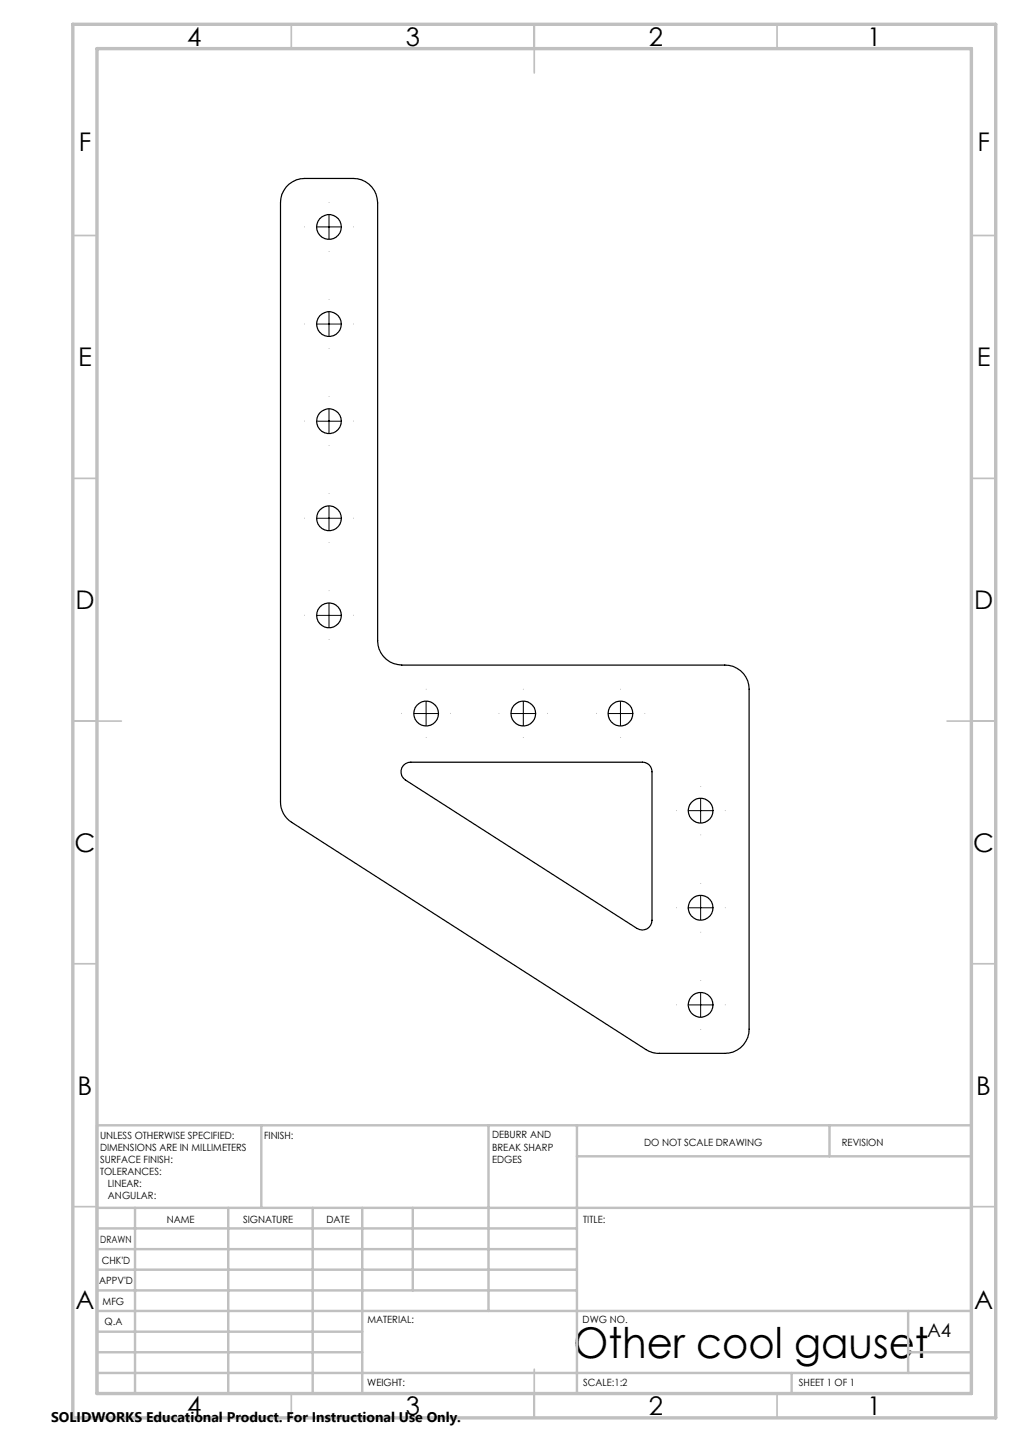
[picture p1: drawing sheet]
<svg xmlns="http://www.w3.org/2000/svg" width="210mm" height="297mm" viewBox="0 0 210 297" stroke-linecap="round" stroke-linejoin="round" font-family="sans-serif">
<g fill="none" stroke="#000" stroke-width=".25">
<path d="M58.9 38.5a5.2 5.2 0 0 1 3.8-1.7h10a5 5 0 0 1 5.1 5v90.2a5 5 0 0 0 4.9 5h66.5a5 5 0 0 1 5 5v70a5 5 0 0 1-5 5h-13.5a4.7 4.7 0 0 1-2.7-.8l-73-46.8a4.9 4.9 0 0 1-2.3-4.2v-123.4a4.8 4.8 0 0 1 1.2-3.3zM83 157.7l1-.6 .6-.1h47.7a1.93 1.93 0 0 1 1.9 2v30.5a1.99 1.99 0 0 1-3 1.7l-47.7-30.5a2.03 2.03 0 0 1-.5-3z"/>
<circle cx="67.7" cy="46.8" r="2.54"/>
<circle cx="67.7" cy="66.8" r="2.54"/>
<circle cx="67.7" cy="86.8" r="2.54"/>
<circle cx="67.7" cy="106.7" r="2.55"/>
<circle cx="67.7" cy="126.7" r="2.54"/>
<circle cx="87.7" cy="147" r="2.56"/>
<circle cx="107.7" cy="147" r="2.56"/>
<circle cx="127.7" cy="147" r="2.56"/>
<circle cx="144.2" cy="166.9" r="2.55"/>
<circle cx="144.2" cy="186.9" r="2.55"/>
<circle cx="144.2" cy="207" r="2.55"/>
</g>
<g fill="none" stroke="#000" stroke-width=".21" stroke-dasharray="15.2 1.3 1.3 1.3" stroke-linecap="butt">
<path d="M62.8 46.7h-.1M67.8 51.7v.1M62.8 66.7h-.1M67.8 71.7v.1M62.8 86.7h-.1M67.8 91.7v.1M62.8 106.7h-.1M67.8 111.7v.1M62.8 126.7h-.1M67.8 131.7v.1M82.8 146.9h-.1M87.8 151.9v.1"/>
<path d="M102.8 146.9h-.1M107.8 151.9v.1M122.8 146.9h-.1M127.8 151.9v.1M139.3 166.9h-.1M144.3 171.9v.1M139.3 186.9h-.1M144.3 191.9v.1M139.3 206.9h-.1M144.3 211.9v.1"/>
</g>
<g fill="none" stroke="#000" stroke-width=".21">
<path d="M65.2 46.7h5M67.7 44.2v5M65.2 66.7h5M67.7 64.2v5M65.2 86.7h5M67.7 84.2v5M65.2 106.7h5M67.7 104.2v5.1M65.2 126.7h5M67.7 124.2v5.1M85.2 147h5M87.7 144.5v5"/>
<path d="M105.2 147h5M107.7 144.5v5M125.2 147h5M127.7 144.5v5M141.7 167h5.1M144.3 164.5v5M141.7 187h5.1M144.3 184.5v5M141.7 207h5.1M144.3 204.5v5"/>
</g>
<g fill="none" stroke="#c0c0c0" stroke-width=".35">
<path d="M60 5v5M110 5v10M160 5v5M15 48.5h5M200 48.5h5M15 98.5h5M200 98.5h5M15 148.5h10M195 148.5h10M15 198.5h5M200 198.5h5M15 248.5h5"/>
<path d="M200 248.5h5M60 287v5M110 282v10M160 287v5"/>
</g>
<g fill="none" stroke="#c0c0c0" stroke-width=".5">
<path d="M53.8 231.8v17M100.6 231.8v38.2M118.8 231.8v55.2M118.8 238.2h81.2M170.8 231.8v6.4M200 231.8h-180v55.2M20 248.8h180M20 257.3h98.8M20 253h98.8M27.8 248.8v38.2M47 248.8v38.2M64.4 248.8v38.2"/>
<path d="M74.6 248.8v38.2M85 248.8v17M20 265.8h98.8M20 261.5h98.8M20 278.5h54.6M20 274.3h54.6M20 270h180M187 278.5h13M187 270v12.8M20 282.8h180M163 282.8v4.2"/>
</g>
<path d="M15 5h190v287h-190zM20 10h180v277h-180z" fill="none" stroke="#c0c0c0" stroke-width=".7"/>
<text font-size="8.7" x="118.1" y="279.6">Other cool gauset</text>
<g font-size="5.3">
<text x="38.5" y="9.5">4</text>
<text x="83.5" y="9.5">3</text>
<text x="133.6" y="9.5">2</text>
<text x="178.6" y="9.5">1</text>
<text x="16.2" y="31.2">F</text>
<text x="201.2" y="31.2">F</text>
<text x="16.1" y="75.4">E</text>
<text x="201.1" y="75.4">E</text>
<text x="15.5" y="125.4">D</text>
<text x="200.5" y="125.4">D</text>
<text x="15.4" y="175.5">C</text>
<text x="200.4" y="175.5">C</text>
<text x="16" y="225.5">B</text>
<text x="201" y="225.5">B</text>
<text x="15.5" y="269.7">A</text>
<text x="200.5" y="269.7">A</text>
<text x="38.5" y="291.4">4</text>
<text x="83.5" y="291.4">3</text>
<text x="133.6" y="291.4">2</text>
<text x="178.6" y="291.4">1</text>
</g>
<text font-size="3.9" x="190.9" y="275.5">A4</text>
<text font-size="2.9" x="10.5" y="292.9">SOLIDWORKS Educational Product. For Instructional Use Only.</text>
<g font-size="2.1">
<text x="20.6" y="234.6">UNLESS OTHERWISE SPECIFIED:</text>
<text x="20.6" y="237.1">DIMENSIONS ARE IN MILLIMETERS</text>
<text x="20.6" y="239.5">SURFACE FINISH:</text>
<text x="54.4" y="234.5">FINISH:</text>
<text x="101.3" y="234.5">DEBURR AND</text>
<text x="101.3" y="237">BREAK SHARP</text>
<text x="101.3" y="239.5">EDGES</text>
<text x="132.6" y="235.9">DO NOT SCALE DRAWING</text>
<text x="173.3" y="236.1">REVISION</text>
<text x="20.6" y="242">TOLERANCES:</text>
<text x="22.2" y="244.5">LINEAR:</text>
<text x="22.2" y="247">ANGULAR:</text>
<text x="34.3" y="252">NAME</text>
<text x="50" y="251.9">SIGNATURE</text>
<text x="67.2" y="251.9">DATE</text>
<text x="120.1" y="251.9">TITLE:</text>
<text x="20.6" y="256.1">DRAWN</text>
<text x="20.9" y="260.3">CHK'D</text>
<text x="20.4" y="264.4">APPV'D</text>
<text x="21.1" y="268.8">MFG</text>
<text x="21.5" y="273">Q.A</text>
<text x="75.6" y="272.5">MATERIAL:</text>
<text x="120" y="272.5">DWG NO.</text>
<text x="75.6" y="285.5">WEIGHT:</text>
<text x="120.1" y="285.6">SCALE:1:2</text>
<text x="164.5" y="285.6">SHEET 1 OF 1</text>
</g>
</svg>
